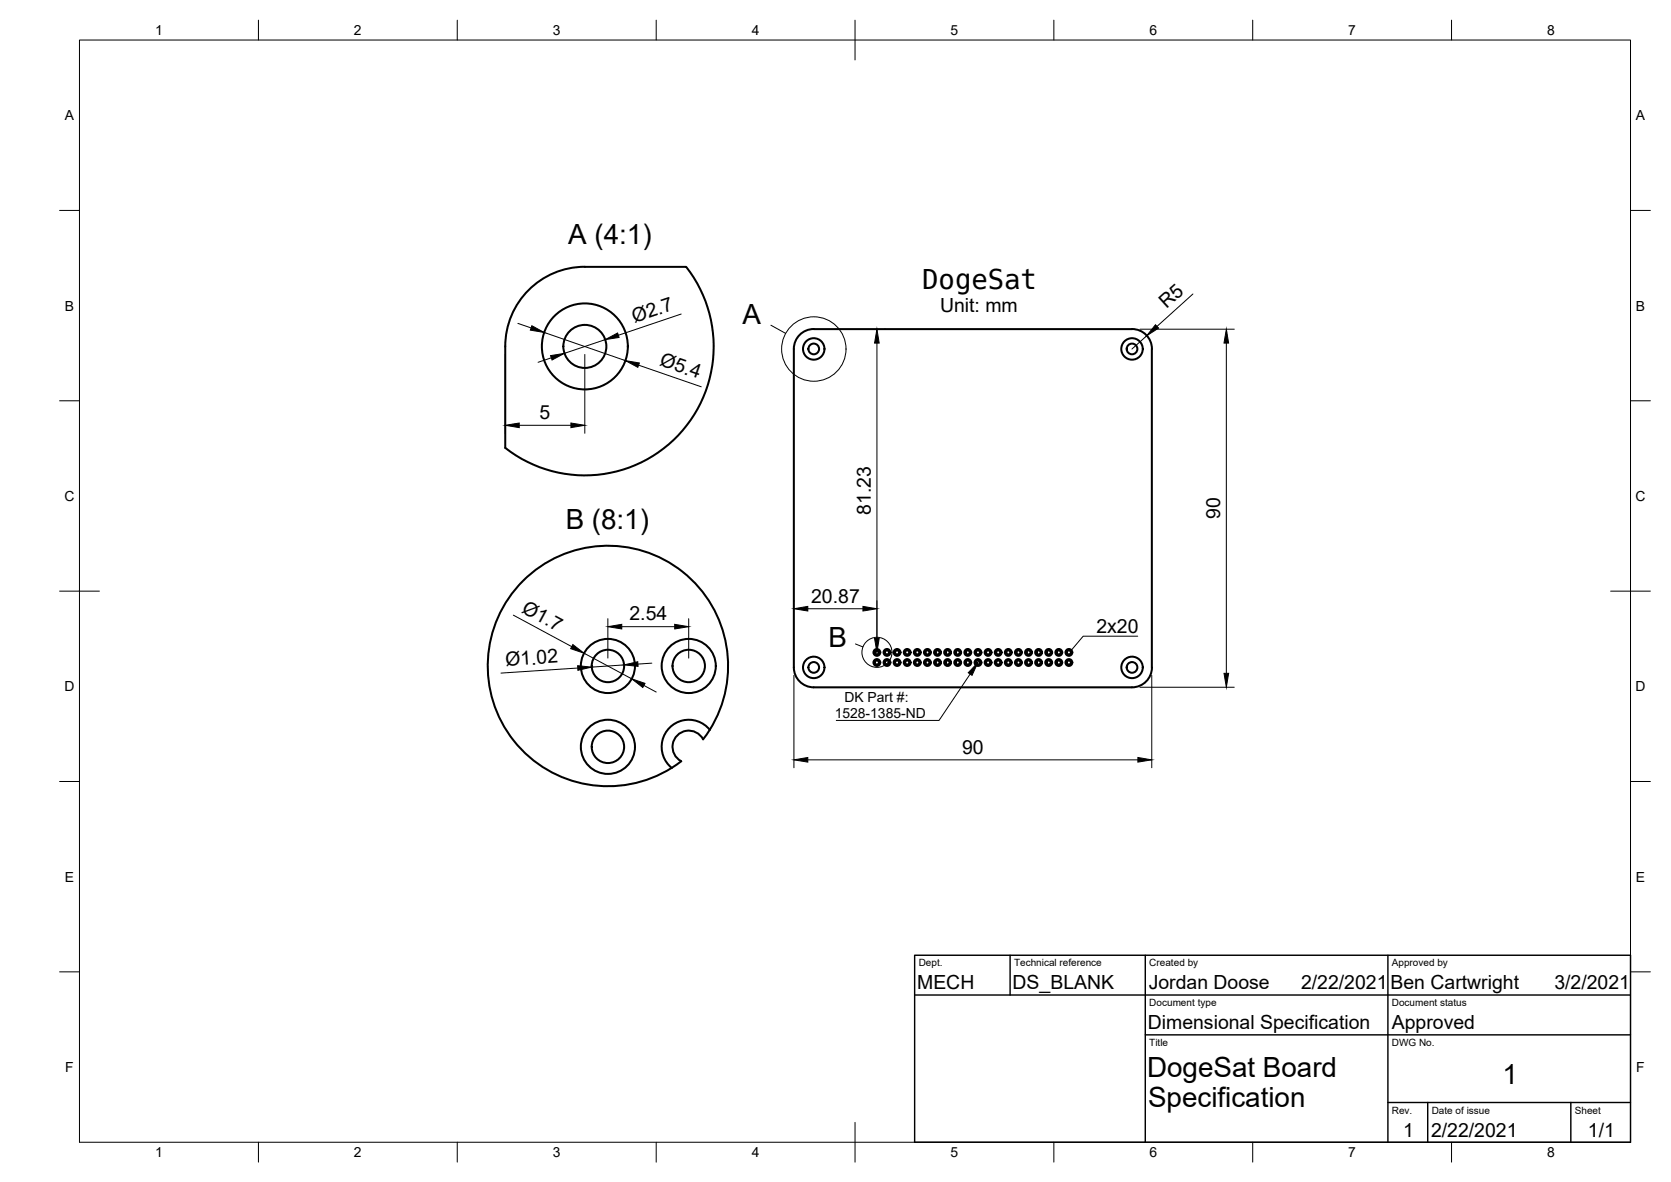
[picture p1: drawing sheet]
<svg xmlns="http://www.w3.org/2000/svg" width="420mm" height="297mm" viewBox="0 0 420 297" stroke-linecap="round" stroke-linejoin="round" font-family="sans-serif">
<!-- layer: Visible -->
<g fill="none" stroke="#000" stroke-width=".51">
<path d="M132.9 72.9a19.8 19.8 0 0 1 14.1-5.8h25.5a32.4 32.4 0 0 1-2.5 42.9 32.4 32.4 0 0 1-43 2.6v-25.5a19.9 19.9 0 0 1 5.9-14.2zM204.6 82.7h80M204.6 82.7a5 5 0 0 0-5 5v80a5 5 0 0 0 5 5h80a5 5 0 0 0 5-5M284.6 82.7a5 5 0 0 1 5 5M289.6 87.7v80M178.5 183.4a30.2 30.2 0 0 0-20-45.7 30.2 30.2 0 0 0-35.3 35.3 30.2 30.2 0 0 0 45.7 20M178.5 183.4l-1.7 2.4a4.1 4.1 0 0 0-6.5-1 4.1 4.1 0 0 0 1 6.5l-2.4 1.7M178.5 183.4a6.8 6.8 0 0 0-10.1-.5 6.8 6.8 0 0 0 .5 10.1"/>
<circle cx="147.1" cy="87.1" r="10.8"/>
<circle cx="147.1" cy="87.1" r="5.4"/>
<circle cx="204.6" cy="87.7" r="2.7"/>
<circle cx="204.6" cy="87.7" r="1.34"/>
<circle cx="284.6" cy="87.7" r="2.7"/>
<circle cx="284.6" cy="87.7" r="1.34"/>
<circle cx="152.9" cy="167.4" r="6.8"/>
<circle cx="152.9" cy="167.4" r="4.1"/>
<circle cx="173.2" cy="167.4" r="6.8"/>
<circle cx="173.2" cy="167.4" r="4.1"/>
<circle cx="204.6" cy="167.7" r="2.7"/>
<circle cx="204.6" cy="167.7" r="1.34"/>
<circle cx="220.5" cy="164" r=".86"/>
<circle cx="220.5" cy="166.5" r=".86"/>
<circle cx="220.5" cy="166.5" r=".52"/>
<circle cx="220.5" cy="164" r=".52"/>
<circle cx="223" cy="164" r=".86"/>
<circle cx="223" cy="166.5" r=".86"/>
<circle cx="223" cy="164" r=".52"/>
<circle cx="223" cy="166.5" r=".52"/>
<circle cx="225.6" cy="166.5" r=".86"/>
<circle cx="225.6" cy="164" r=".86"/>
<circle cx="225.6" cy="166.5" r=".52"/>
<circle cx="225.6" cy="164" r=".52"/>
<circle cx="228.1" cy="166.5" r=".86"/>
<circle cx="228.1" cy="164" r=".86"/>
<circle cx="228.1" cy="166.5" r=".52"/>
<circle cx="228.1" cy="164" r=".52"/>
<circle cx="230.6" cy="164" r=".86"/>
<circle cx="230.6" cy="166.5" r=".86"/>
<circle cx="230.6" cy="164" r=".52"/>
<circle cx="230.6" cy="166.5" r=".52"/>
<circle cx="233.2" cy="164" r=".86"/>
<circle cx="233.2" cy="166.5" r=".86"/>
<circle cx="233.2" cy="166.5" r=".52"/>
<circle cx="233.2" cy="164" r=".52"/>
<circle cx="235.7" cy="164" r=".86"/>
<circle cx="235.7" cy="166.5" r=".86"/>
<circle cx="235.7" cy="164" r=".52"/>
<circle cx="235.7" cy="166.5" r=".52"/>
<circle cx="238.3" cy="164" r=".86"/>
<circle cx="238.3" cy="166.5" r=".86"/>
<circle cx="238.3" cy="164" r=".52"/>
<circle cx="238.3" cy="166.5" r=".52"/>
<circle cx="240.8" cy="164" r=".86"/>
<circle cx="240.8" cy="166.5" r=".86"/>
<circle cx="240.8" cy="164" r=".52"/>
<circle cx="240.8" cy="166.5" r=".52"/>
<circle cx="243.3" cy="164" r=".86"/>
<circle cx="243.3" cy="166.5" r=".86"/>
<circle cx="243.3" cy="166.5" r=".52"/>
<circle cx="243.3" cy="164" r=".52"/>
<circle cx="245.9" cy="166.5" r=".86"/>
<circle cx="245.9" cy="164" r=".86"/>
<circle cx="245.9" cy="166.5" r=".52"/>
<circle cx="245.9" cy="164" r=".52"/>
<circle cx="248.4" cy="164" r=".86"/>
<circle cx="248.4" cy="166.5" r=".86"/>
<circle cx="248.4" cy="166.5" r=".52"/>
<circle cx="248.4" cy="164" r=".52"/>
<circle cx="251" cy="166.5" r=".86"/>
<circle cx="251" cy="164" r=".86"/>
<circle cx="251" cy="164" r=".52"/>
<circle cx="251" cy="166.5" r=".52"/>
<circle cx="253.5" cy="166.5" r=".86"/>
<circle cx="253.5" cy="164" r=".86"/>
<circle cx="253.5" cy="166.5" r=".52"/>
<circle cx="253.5" cy="164" r=".52"/>
<circle cx="256.1" cy="164" r=".86"/>
<circle cx="256.1" cy="166.5" r=".86"/>
<circle cx="256.1" cy="164" r=".52"/>
<circle cx="256.1" cy="166.5" r=".52"/>
<circle cx="258.6" cy="164" r=".86"/>
<circle cx="258.6" cy="166.5" r=".86"/>
<circle cx="258.6" cy="164" r=".52"/>
<circle cx="258.6" cy="166.5" r=".52"/>
<circle cx="261.1" cy="166.5" r=".86"/>
<circle cx="261.1" cy="164" r=".86"/>
<circle cx="261.1" cy="166.5" r=".52"/>
<circle cx="261.1" cy="164" r=".52"/>
<circle cx="263.7" cy="166.5" r=".86"/>
<circle cx="263.7" cy="164" r=".86"/>
<circle cx="263.7" cy="164" r=".52"/>
<circle cx="263.7" cy="166.5" r=".52"/>
<circle cx="266.2" cy="166.5" r=".86"/>
<circle cx="266.2" cy="164" r=".86"/>
<circle cx="266.2" cy="164" r=".52"/>
<circle cx="266.2" cy="166.5" r=".52"/>
<circle cx="268.8" cy="164" r=".86"/>
<circle cx="268.8" cy="166.5" r=".86"/>
<circle cx="268.8" cy="164" r=".52"/>
<circle cx="268.8" cy="166.5" r=".52"/>
<circle cx="284.6" cy="167.7" r="2.7"/>
<circle cx="284.6" cy="167.7" r="1.34"/>
<circle cx="152.9" cy="187.7" r="6.8"/>
<circle cx="152.9" cy="187.7" r="4.1"/>
</g>
<!-- layer: Border -->
<g fill="none" stroke="#000" stroke-width=".25">
<path d="M20 10.1h390v276.9h-390zM65 5.1v5M115 5.1v5M165 5.1v5M215 5.1v10M265 5.1v5M315 5.1v5M365 5.1v5M15 52.9h5M410 52.9h5M15 100.7h5M410 100.7h5"/>
<path d="M15 148.6h10M405 148.6h10M15 196.4h5M410 196.4h5M15 244.2h5M410 244.2h5M65 287v5M115 287v5M165 287v5M215 282.1v9.9M265 287v5M315 287v5"/>
<path d="M365 287v5"/>
</g>
<!-- layer: TitleBlock -->
<path d="M230 240.1h180v46.9h-180zM230 250h180M254 240.1v9.9M288 240.1v46.9M349 240.1v46.9M288 260.1h122M349 277.1h61M359 277.1v9.9M395 277.1v9.9" fill="none" stroke="#000" stroke-width=".36"/>
<!-- layer: Dimensions -->
<g fill="none" stroke="#000" stroke-width=".25">
<path d="M171.3 78.9l-15.8 5.4M300 73.9l-9.1 8.1M127 89.1v19.8M130.2 81.3l3.3 1.1M136.8 83.6l20.4 7M138.6 89.9l-3.3 1.1M147 89.1v19.8M152.2 85.4l-10.3 3.4M160.6 91.8l15.7 5.4M220.5 86.2v75.8M222.4 82.7h.1M286.6 82.7h23.7"/>
<path d="M288.3 84.4l-3.7 3.3M308.4 86.2v83M130.6 106.9h13M129.1 154.6l14.7 7.9M152.8 155.5v9.9M156.3 157.5h13.4M173.2 155.5v9.9M199.6 151v.3M203.1 153h13.9M145.3 167.9l-19.3 1.2M146.9 164.2l11.9 6.4M156.9 167.1l-8.1 .5"/>
<path d="M161.9 172.3l3.1 1.6M163.9 166.7l-3.5 .2M199.6 169.7v23.2M286.6 172.7h23.7M289.6 169.7v23.2M203.1 191h83"/>
</g>
<g fill="#000" stroke="#000" stroke-width=".25">
<path d="M133.7 81.9l3.1 1.7-3.5-.6zM138.4 89.4l3.5-.6-3.1 1.7zM152.2 85.4l3.1-1.7 .4 1.1zM157.2 90.6l3.6 .6-.4 1.1zM220.5 82.7l.6 3.5h-1.2zM290.5 81.6l.8 .9-3 1.9zM308.4 82.7l.5 3.5h-1.1zM127 106.9l3.6-.6v1.2zM143.6 106.3l3.4 .6-3.4 .6zM152.8 157.5l3.5-.6v1.2zM169.7 156.9l3.5 .6-3.5 .6zM199.6 153l3.5-.6v1.2z"/>
<path d="M217 152.4l3.5 .6-3.5 .6zM144 162l2.9 2.2-3.4-1.2zM145.2 167.3l3.6 .3-3.5 .9zM156.9 167.1l3.5-.8v1.2zM158.8 170.6l3.4 1.1-.6 1.1zM219.9 160.5h1.2l-.6 3.4zM307.8 169.2h1.1l-.5 3.5zM199.6 191l3.5-.6v1.1zM286.1 190.4l3.5 .6-3.5 .5z"/>
</g>
<!-- layer: Annotations -->
<g fill="none" stroke="#000" stroke-width=".25">
<path d="M193.8 81.7l3.7 2.1M286.1 159.9h-13.7l-3 3.5M215.1 161.8l1.9 .8M243.9 169.4l-7.8 11.6h-25.8"/>
<circle cx="204.6" cy="87.7" r="8.1"/>
<circle cx="220.5" cy="163.9" r="3.8"/>
</g>
<path d="M245.9 166.5l-1.5 3.2-.9-.6z" fill="#000" stroke="#000" stroke-width=".25"/>
<g font-size="7">
<text x="142.9" y="61.3">A (4:1)</text>
<text x="186.7" y="81.5">A</text>
<text x="142.2" y="133">B (8:1)</text>
<text x="208.3" y="162.6">B</text>
<text x="288.4" y="270.6">DogeSat Board</text>
<text x="377.8" y="272.3">1</text>
<text x="288.7" y="278.1">Specification</text>
</g>
<text font-size="6.9" x="231.9" y="72.6">DogeSat</text>
<g font-size="4.9">
<text x="293.3" y="77.8" transform="rotate(-42 293.3 77.8)">R5</text>
<text x="159.5" y="81.2" transform="rotate(-19 159.5 81.2)">Ø2.7</text>
<text x="236.4" y="78.4">Unit: mm</text>
<text x="165.6" y="91.8" transform="rotate(19 165.6 91.8)">Ø5.4</text>
<text x="135.7" y="105.3">5</text>
<text x="218.9" y="129.4" transform="rotate(-90 218.9 129.4)">81.23</text>
<text x="306.8" y="130.4" transform="rotate(-90 306.8 130.4)">90</text>
<text x="131" y="153.8" transform="rotate(28 131 153.8)">Ø1.7</text>
<text x="158.3" y="155.9">2.54</text>
<text x="204" y="151.4">20.87</text>
<text x="275.7" y="159.2">2x20</text>
<text x="127.1" y="167.4" transform="rotate(-4 127.1 167.4)">Ø1.02</text>
<text x="241.9" y="189.4">90</text>
<text x="230.6" y="248.6">MECH</text>
<text x="254.6" y="248.6">DS_BLANK</text>
<text x="288.8" y="248.5">Jordan Doose</text>
<text x="327.1" y="248.6">2/22/2021</text>
<text x="349.6" y="248.6">Ben Cartwright</text>
<text x="390.8" y="248.6">3/2/2021</text>
<text x="288.6" y="258.6">Dimensional Specification</text>
<text x="350" y="258.6">Approved</text>
<text x="352.8" y="285.7">1</text>
<text x="359.8" y="285.6">2/22/2021</text>
<text x="399.3" y="285.8">1/1</text>
</g>
<g font-size="3.5">
<text x="39" y="8.8">1</text>
<text x="89" y="8.8">2</text>
<text x="139" y="8.8">3</text>
<text x="189" y="8.8">4</text>
<text x="239" y="8.8">5</text>
<text x="289" y="8.8">6</text>
<text x="339" y="8.8">7</text>
<text x="389" y="8.8">8</text>
<text x="16.3" y="30.2">A</text>
<text x="411.3" y="30.2">A</text>
<text x="16.3" y="78">B</text>
<text x="411.3" y="78">B</text>
<text x="16.2" y="125.9">C</text>
<text x="411.2" y="125.9">C</text>
<text x="16.2" y="173.7">D</text>
<text x="411.2" y="173.7">D</text>
<text x="212.3" y="176.4">DK Part #:</text>
<text x="209.9" y="180.6">1528-1385-ND</text>
<text x="16.3" y="221.6">E</text>
<text x="411.3" y="221.6">E</text>
<text x="16.4" y="269.4">F</text>
<text x="411.4" y="269.4">F</text>
<text x="39" y="290.8">1</text>
<text x="89" y="290.8">2</text>
<text x="139" y="290.8">3</text>
<text x="189" y="290.8">4</text>
<text x="239" y="290.8">5</text>
<text x="289" y="290.8">6</text>
<text x="339" y="290.8">7</text>
<text x="389" y="290.8">8</text>
</g>
<g font-size="2.5">
<text x="231" y="242.9">Dept.</text>
<text x="255" y="242.9">Technical reference</text>
<text x="289" y="242.9">Created by</text>
<text x="350" y="242.9">Approved by</text>
<text x="289" y="252.8">Document type</text>
<text x="350" y="252.8">Document status</text>
<text x="289" y="262.9">Title</text>
<text x="350" y="262.9">DWG No.</text>
<text x="350" y="279.9">Rev.</text>
<text x="360" y="279.9">Date of issue</text>
<text x="396" y="279.9">Sheet</text>
</g>
</svg>
